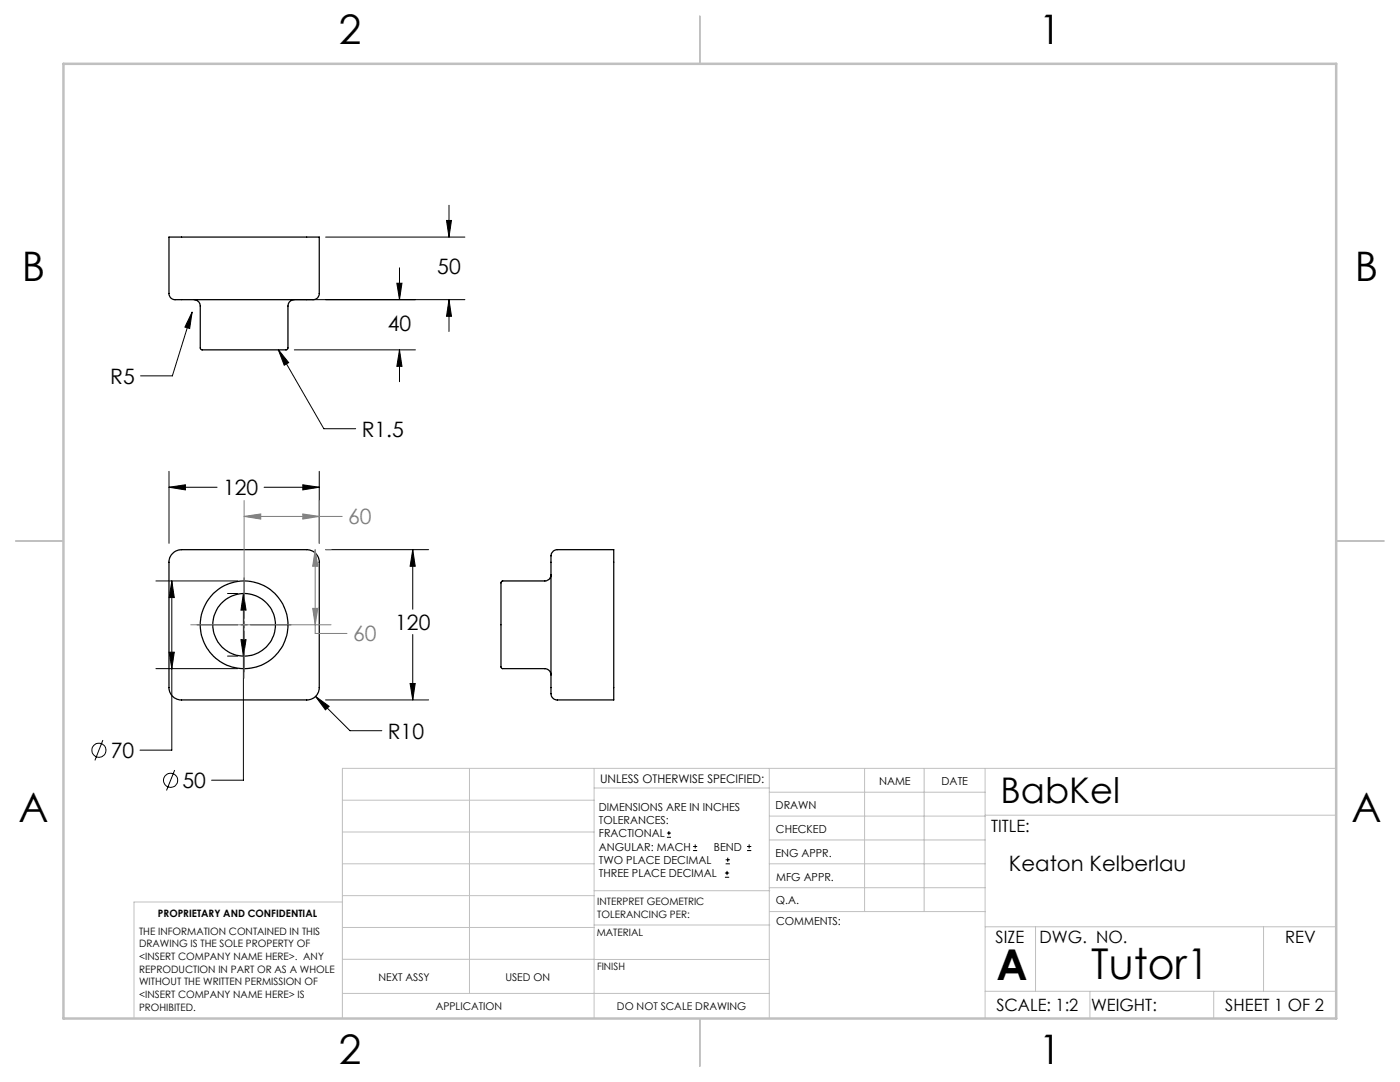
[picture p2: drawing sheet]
<svg xmlns="http://www.w3.org/2000/svg" width="279mm" height="216mm" viewBox="0 0 279 216" stroke-linecap="round" stroke-linejoin="round" font-family="sans-serif">
<g fill="none" stroke="#000" stroke-width=".25">
<path d="M33.7 47.3h30v11.3a1.57 1.57 0 0 1-2.1 1.2h-25.8a1.57 1.57 0 0 1-2.1-1.2zM38.7 59.8a1.32 1.32 0 0 1 1.3 1.3v8.4l.3 .3h17l.2-.3v-8.4a1.25 1.25 0 0 1 1.2-1.3M34.4 110.5l.7-.5 1.1-.3h25a2.52 2.52 0 0 1 2.5 2.5v25a2.46 2.46 0 0 1-2.5 2.5h-25a2.46 2.46 0 0 1-2.5-2.5v-25.3l.2-.6zM110 114.7a1.2 1.2 0 0 1-1.3 1.2l-8.6 .1a5.3 5.3 0 0 0-.1 2.6v14.6l.3 .2h8.4a1.26 1.26 0 0 1 1.3 1.3M110.4 110l.8-.3h11.3v30h-11.3a1.61 1.61 0 0 1-1.2-2.1v-26.7v-.4z"/>
<circle cx="48.7" cy="124.7" r="8.8"/>
<circle cx="48.7" cy="124.7" r="6.2"/>
</g>
<g fill="none" stroke="#000" stroke-width=".2">
<path d="M58.7 59.8h34.1M65 47.3h27.8M79.2 56.5h1l-.5 3.3zM79.7 53.4v6.4M89.1 44h1l-.5 3.3zM89.6 59.8l.5 3.3h-1zM89.6 41v6.3M89.6 59.8v6.3M38.3 62.3l-.4 3.2-1-.2zM38.3 62.3l-3.9 12.7h-6.4M55.5 69.7l2.1 2.7-.9 .5zM55.5 69.7l9.1 15.8h6.4"/>
<path d="M58.7 69.8h24.2M79.7 69.8l.5 3.3h-1zM79.7 69.8v6.4M33.7 97.2l3.3-.5v1.1zM33.7 94.1v14.3M33.7 97.2h9.6M52.7 97.2h11M60.4 96.7l3.3 .5-3.3 .6zM63.7 94.1v14.3M31.1 115.9h16.3M34.3 115.9l.5 3.3h-1zM34.3 115.9v33.8h-6.4"/>
<path d="M45.4 118.4h2M48.6 118.4l.5 3.3h-1zM48.6 118.4v37.3h-6.4M48.7 115.3v8.1M65 109.7h20.5M82.4 109.7l.5 3.3h-1.1zM82.4 109.7v11.9M31.1 133.4h16.3M33.8 130.1h1l-.5 3.3zM39.3 124.7h8.1M45.4 130.9h2M48.1 127.6h1l-.5 3.3z"/>
<path d="M48.1 124.7h1.3M48.7 124v1.3M48.7 125.9v8.2M50 124.7h8.1M63 139l2.7 1.9-.8 .7zM63 139l6.8 6.8h6.4M65 139.7h20.5M81.8 136.4h1.1l-.5 3.3zM82.4 126.6v13.1M20.5 147.7l-1.6 4M34.9 153.7l-1.7 4M133.1 167.1h.8"/>
<path d="M133.1 166.2h.8M133.5 165.8v.9M138.3 169.7h.8M138.3 168.9h.8M138.7 168.5v.8M144.7 175h.8M144.7 174.2h.8M144.8 172.4h.9M144.8 171.6h.9M145.1 173.8v.8M145.2 171.1v.9M149.1 169.7h.8"/>
<path d="M149.1 168.9h.8M149.5 168.5v.8"/>
<circle cx="19.8" cy="149.7" r="1.41"/>
<circle cx="34" cy="155.7" r="1.42"/>
</g>
<path d="M48.7 99.9v35.4M63.7 99.9v8.5M48.7 103l3.3-.4v1zM48.7 103h19.6M60.4 102.6l3.3 .4-3.3 .6zM62.9 109.7l.5 3.3h-1zM62.9 109.7v16.7h6.4M65 109.7h1.1M38.1 124.7h28M62.4 121.4h1l-.5 3.3z" fill="none" stroke="#808080" stroke-width=".2"/>
<g fill="none" stroke="#c0c0c0" stroke-width=".2">
<path d="M68.3 159.7h50.3M93.7 153.3v44.9M118.6 153.3v49.9M118.6 157.2h34.9M153.5 153.3v49.9M153.5 158.1h43.1M172.5 153.3v28.6M184.4 153.3v28.6M196.6 153.3v49.9M266.7 153.3h-198.4v49.9M68.3 178.7h50.3M68.3 172.4h50.3"/>
<path d="M68.3 166h50.3M68.3 180h-41.6v23.2M118.6 177.7h35M153.5 167.6h43.1M153.5 162.8h43.1M153.5 172.4h43.1M153.5 177.1h43.1M196.6 162.7h70.1M68.3 198.2h85.2M68.3 191.4l85.2 .1M68.3 185.1h50.3M118.6 184.6h35"/>
<path d="M153.6 181.9h43M196.6 197.8h70.1M196.6 184.9h70.1M206.7 184.9v12.9M217.5 197.8v5.4M242.2 197.8v5.4M252.2 184.9v12.9"/>
</g>
<path d="M139.7 3.2v9.5M3.1 107.9h9.6M266.7 107.9h9.5M139.7 203.2v9.6" fill="none" stroke="#c0c0c0" stroke-width=".25"/>
<path d="M12.7 12.7h254v190.5h-254z" fill="none" stroke="#c0c0c0" stroke-width=".5"/>
<path d="M33.7 97.2l3.3-.5v1.1zM60.4 96.7l3.3 .5-3.3 .6zM81.8 136.4h1.1l-.5 3.3zM82.4 109.7l.5 3.3h-1.1zM33.8 130.1h1l-.5 3.3zM34.3 115.9l.5 3.3h-1zM48.1 127.6h1l-.5 3.3zM48.6 118.4l.5 3.3h-1zM63 139l1.9 2.6 .8-.7zM89.1 44h1l-.5 3.3zM89.6 59.8l.5 3.3h-1zM79.2 56.5h1l-.5 3.3zM79.7 69.8l.5 3.3h-1zM55.5 69.7l1.2 3.2 .9-.5zM38.3 62.3l-1.4 3 1 .2z" fill="#000"/>
<path d="M62.4 121.4h1l-.5 3.3zM62.9 109.7l.5 3.3h-1zM48.7 103l3.3-.4v1zM60.4 102.6l3.3 .4-3.3 .6z" fill="#808080"/>
<g font-size="8.5">
<text x="198.9" y="195.5">A</text>
<text x="217.8" y="195.4">Tutor1</text>
</g>
<g font-size="8.1">
<text x="67.6" y="8.9">2</text>
<text x="207.3" y="8.9">1</text>
<text x="4.4" y="56.2">B</text>
<text x="270.4" y="56.2">B</text>
<text x="3.7" y="164.1">A</text>
<text x="269.7" y="164.1">A</text>
<text x="67.6" y="212.4">2</text>
<text x="207.3" y="212.4">1</text>
</g>
<text font-size="7.1" x="199.7" y="160.3">BabKel</text>
<g font-size="4.2">
<text x="87.3" y="54.6">50</text>
<text x="77.4" y="66.1">40</text>
<text x="22" y="76.6">R5</text>
<text x="72.2" y="87.1">R1.5</text>
<text x="44.5" y="98.8">120</text>
<text x="78.9" y="125.7">120</text>
<text x="77.4" y="147.4">R10</text>
<text x="22.1" y="151.2">70</text>
<text x="36.4" y="157.2">50</text>
<text x="201.4" y="173.7">Keaton Kelberlau</text>
</g>
<g font-size="4.2" fill="#808080">
<text x="69.5" y="104.6">60</text>
<text x="70.5" y="128">60</text>
</g>
<g font-size="3.4">
<text x="197.8" y="166">TITLE:</text>
<text x="198.7" y="188.1">SIZE</text>
<text x="207.5" y="188.1">DWG. NO.</text>
<text x="256.5" y="188.2">REV</text>
<text x="198.8" y="201.7">SCALE: 1:2</text>
<text x="217.7" y="201.8">WEIGHT:</text>
<text x="244.5" y="201.7">SHEET 1 OF 2</text>
</g>
<text font-size="2.4" x="119.8" y="156.2">UNLESS OTHERWISE SPECIFIED:</text>
<g font-size="2.2">
<text x="119.5" y="161.8">DIMENSIONS ARE IN INCHES</text>
<text x="154.8" y="161.4">DRAWN</text>
<text x="175.4" y="156.6">NAME</text>
<text x="187.9" y="156.7">DATE</text>
<text x="119.5" y="164.4">TOLERANCES:</text>
<text x="119.5" y="167.1">FRACTIONAL</text>
<text x="154.9" y="166.3">CHECKED</text>
<text x="119.5" y="169.7">ANGULAR: MACH</text>
<text x="119.5" y="172.4">TWO PLACE DECIMAL</text>
<text x="142.5" y="169.7">BEND</text>
<text x="154.8" y="170.9">ENG APPR.</text>
<text x="119.5" y="175">THREE PLACE DECIMAL</text>
<text x="154.9" y="175.7">MFG APPR.</text>
<text x="154.9" y="180.4">Q.A.</text>
<text x="154.9" y="184.6">COMMENTS:</text>
</g>
<g font-size="2.1">
<text x="75.5" y="195.7">NEXT ASSY</text>
<text x="100.9" y="195.7">USED ON</text>
<text x="86.9" y="201.5">APPLICATION</text>
<text x="123.1" y="201.6">DO NOT SCALE DRAWING</text>
</g>
<g font-size="2">
<text x="31.5" y="182.9">PROPRIETARY AND CONFIDENTIAL</text>
<text x="119.2" y="180.6">INTERPRET GEOMETRIC</text>
<text x="119.2" y="183.1">TOLERANCING PER:</text>
<text x="27.8" y="186.5">THE INFORMATION CONTAINED IN THIS</text>
<text x="27.8" y="189">DRAWING IS THE SOLE PROPERTY OF</text>
<text x="27.8" y="191.6">&lt;INSERT COMPANY NAME HERE&gt;. ANY</text>
<text x="119.1" y="186.7">MATERIAL</text>
<text x="27.8" y="194.1">REPRODUCTION IN PART OR AS A WHOLE</text>
<text x="27.8" y="196.6">WITHOUT THE WRITTEN PERMISSION OF</text>
<text x="119.1" y="193.5">FINISH</text>
<text x="27.8" y="199.1">&lt;INSERT COMPANY NAME HERE&gt; IS</text>
<text x="27.8" y="201.7">PROHIBITED.</text>
</g>
</svg>
